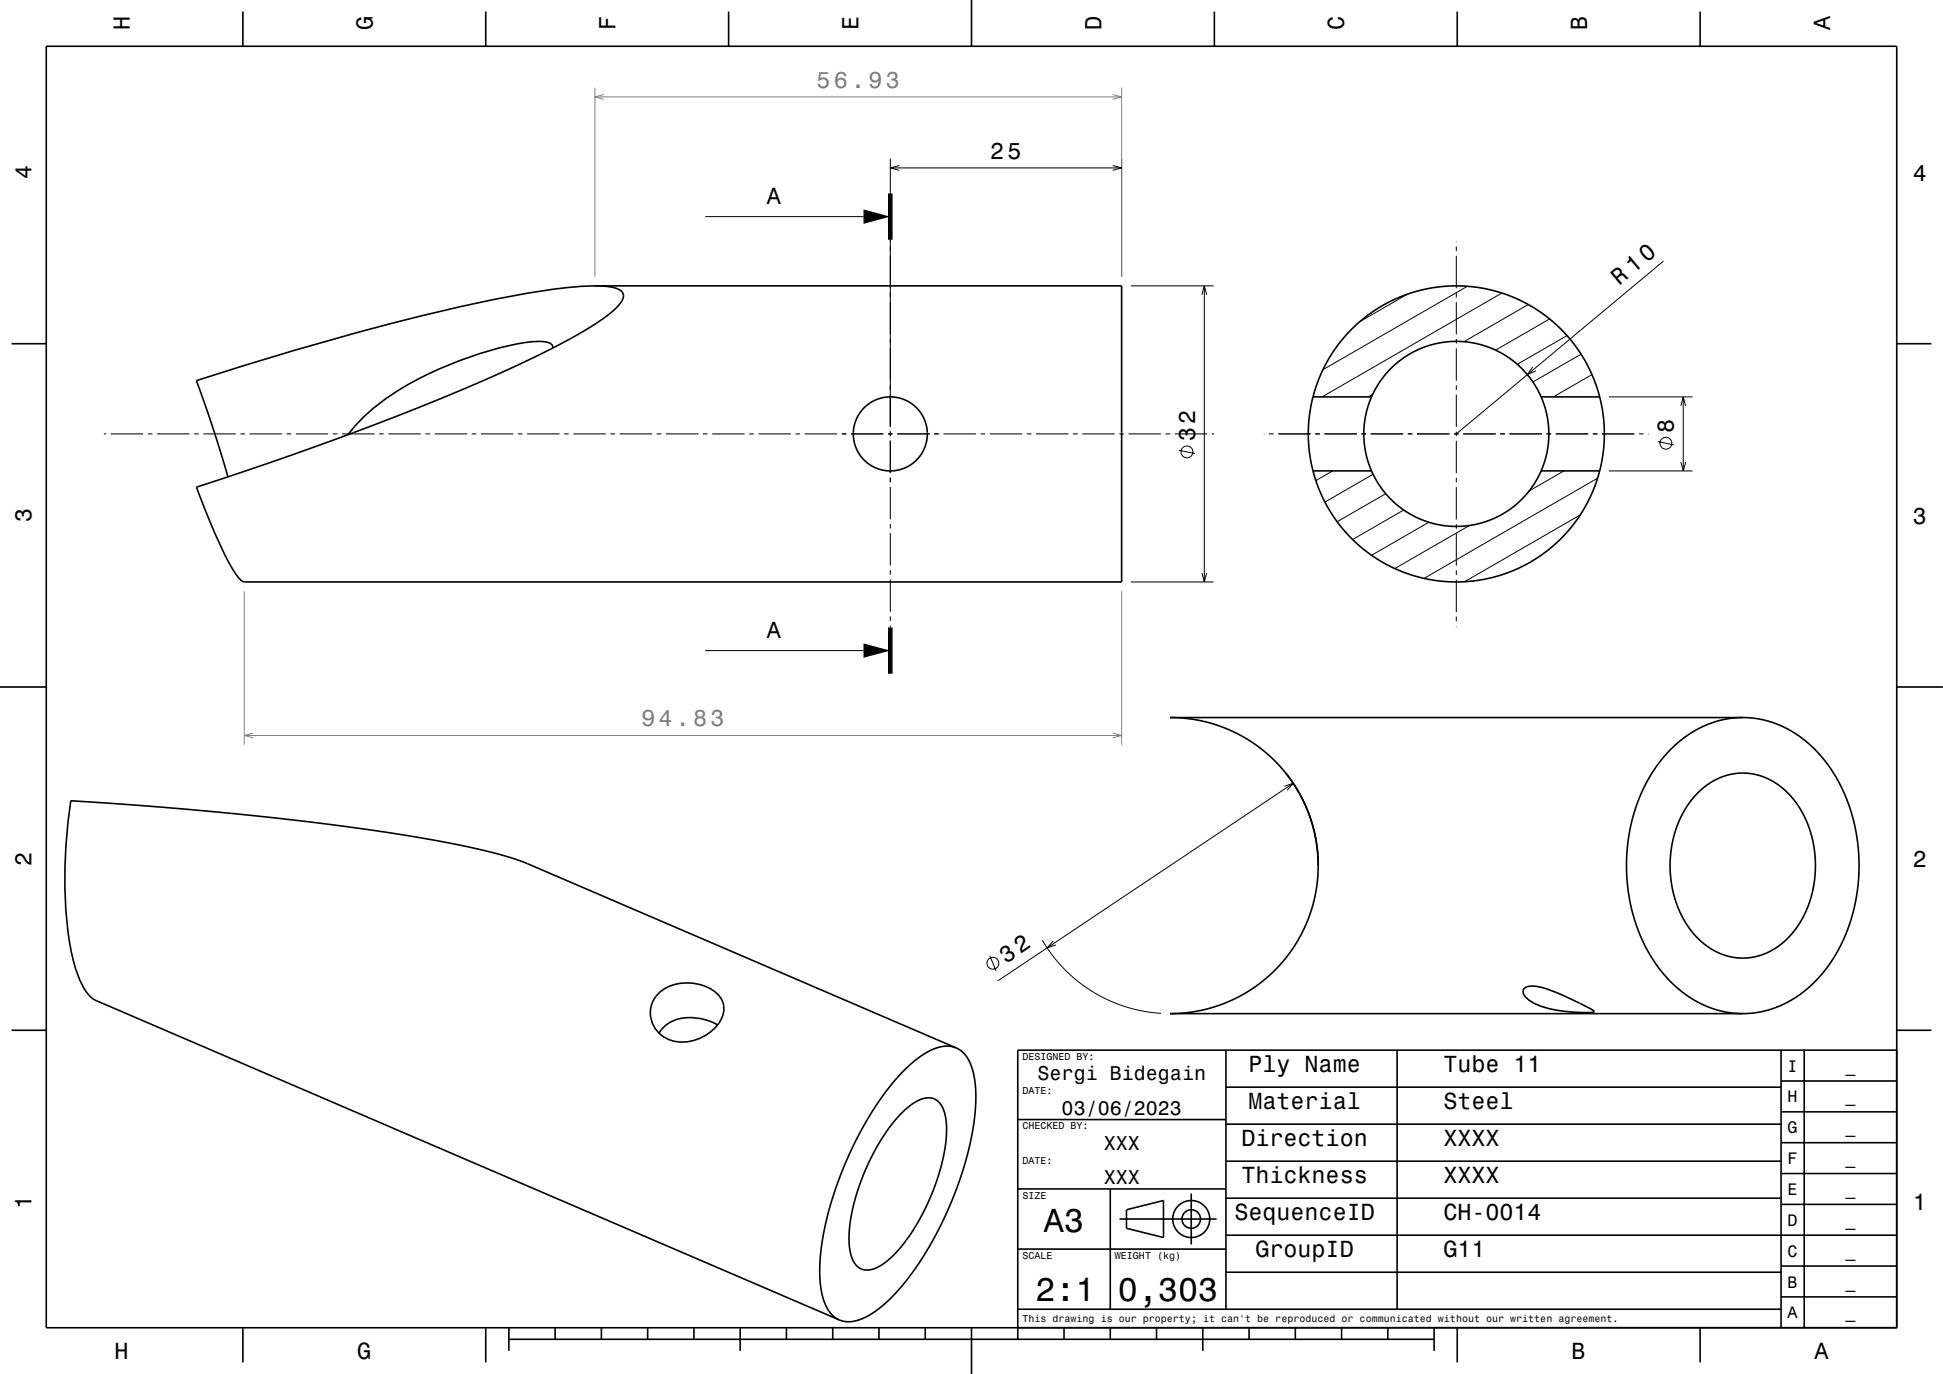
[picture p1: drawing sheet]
<svg xmlns="http://www.w3.org/2000/svg" width="420mm" height="297mm" viewBox="0 0 420 297" stroke-linecap="round" stroke-linejoin="round" font-family="sans-serif">
<g fill="none" stroke="#000" stroke-width=".22">
<path d="M192.5 34.3v58M192.5 36.3h50M194.4 35.8l-1.9 .5 1.9 .5M240.5 35.8l2 .5-2 .5M242.5 34.3v25.5M152.5 46.8h34.2M314.8 52.2v.1M314.8 53.3v1M314.8 55.3v7M359.6 56.4l-44.8 37.4M244.5 61.8h17.8M259.8 63.7l.5-1.9 .5 1.9"/>
<path d="M260.3 61.8v64M304.2 63.6l-10.3 5.9M314.8 63.3v1M314.8 65.3v7M314.8 73.3v1M314.8 75.3v7M317.2 61.9l-31.2 18M324.7 63.3l-38.9 22.5M330.4 65.8l-14 8.1M331.3 79.3l-1.1 1.7 1.8-.9M335 68.9l-11.7 6.8M338.7 72.5l-10.7 6.3"/>
<path d="M341.8 76.6l-10.4 6M22.5 93.8h.5M24 93.8h7M32 93.8h1M34 93.8h7M42 93.8h1M44 93.8h7M52 93.8h1M54 93.8h7M62 93.8h1M64 93.8h7M72 93.8h1"/>
<path d="M74 93.8h7M82 93.8h1M84 93.8h7M92 93.8h1M94 93.8h7M102 93.8h1M104 93.8h7M112 93.8h1M114 93.8h7M122 93.8h1M124 93.8h7M132 93.8h1"/>
<path d="M134 93.8h7M142 93.8h1M144 93.8h7M152 93.8h1M154 93.8h7M162 93.8h1M163.9 93.8h7.1M172 93.8h1M174 93.8h7M182 93.8h1M184 93.8h7M191.9 93.8h1.1"/>
<path d="M192.5 93.2v1.1M192.5 95.2v7.1M194 93.8h7M202 93.8h1M204 93.8h7M212 93.8h1M214 93.8h7M222 93.8h1M224 93.8h7M232 93.8h1M234 93.8h7M242 93.8h1"/>
<path d="M244 93.8h7M252 93.8h1M254 93.8h7M254.8 97.3l3.5 .7M262 93.8h.5M273.2 93.8h.1M274.3 93.8h1M276.3 93.8h7M284.3 93.8h1M286.3 93.8h7M294.3 93.8h1M296.3 93.8h7"/>
<path d="M296.7 85.2l-.9 .6M304.3 93.8h1M306.3 93.8h7M314.3 93.8h1M314.8 83.3v1M314.8 85.3v7M314.8 93.3v1M314.8 95.3v7M316.3 93.8h7M324.3 93.8h1M326.3 93.8h7M334.3 93.8h1"/>
<path d="M336.3 93.8h7M344.1 81l-8.3 4.8M344.3 93.8h1M345.8 85.8h.1M346.3 93.8h7M347.8 85.8h18.1M354.3 93.8h1M356.3 93.8h.1M358.4 95.5l3.5 .7M363.3 87.7l.6-1.9 .5 1.9M363.3 99.9l.6 1.9 .5-1.9M363.9 85.8v16"/>
<path d="M192.5 103.2v1M192.5 105.2v7M192.5 113.2v1M192.5 115.2v7M288.1 101.8l-3.7 2.1M296.8 102.5l-10.4 6M299.5 106.7l-10.5 6.1M303.4 110.2l-11 6.4M308.9 112.9l-12.4 7.1M314.8 103.3v1M314.8 105.3v7M314.8 113.3v1"/>
<path d="M314.8 115.3v7M317.6 113.6l-16.1 9.3M338.1 101.8l-7.6 4.3M341.6 111.3l-25 14.4M345.3 103.4l-37.5 21.6M347.8 101.8h18.1M192.5 123.2v1M192.5 125.2v7M192.5 133.2v1M192.5 135.2v.4M244.5 125.8h17.8M259.8 123.9l.5 1.9 .5-1.9"/>
<path d="M314.8 123.3v1M314.8 125.3v7M314.8 133.3v1M314.8 135.3v.1M152.5 140.6h34.2M277.7 170l1.8-.7-1.3 1.5M279.5 169.3l-63.9 42.7M213.9 206.6l1.4 3.3M225.3 203.2l2.2 3.3 2.6 3 2.8 2.6 3.1 2.1 3.5 1.9 3.7 1.5 3.6 .9 4.1 .5M227.7 203.4l-1.4 1.5 1.9-.7"/>
<circle cx="256.6" cy="97.7" r="1.28"/>
<circle cx="360.1" cy="95.8" r="1.28"/>
<circle cx="214.6" cy="208.2" r="1.28"/>
</g>
<path d="M128.6 19v40.8M242.5 19v40.8M128.6 21h113.9M130.5 20.4l-1.9 .6 1.9 .5M240.5 20.4l2 .6-2 .5M52.8 127.8v33.2M242.5 127.8v33.2M52.8 159h189.7M54.7 158.5l-1.9 .5 1.9 .5M240.5 158.5l2 .5-2 .5" fill="none" stroke="#808080" stroke-width=".22"/>
<g fill="none" stroke="#000" stroke-width=".35">
<path d="M10 10h400v277h-400zM52.5 2.5v7.5M105 2.5v7.5M157.5 2.5v7.5M210 0v10M262.5 2.5v7.5M315 2.5v7.5M367.5 2.5v7.5M2.5 74.3h7.5M119.5 75.2a1.22 1.22 0 0 0-1.2-1.2 15.5 15.5 0 0 0-6.6 .4 74.4 74.4 0 0 0-31 13.8l-3.8 3.7-1.7 2.1M128.6 61.8a90.8 90.8 0 0 0-14.5 1.6 505.8 505.8 0 0 0-61.5 15.7l-10.1 3.2 3.6 10.3 3.2 10.5M410 74.3h7.5"/>
<path d="M283.8 85.8h12.7M333.1 85.8h12.7M42.5 105.3l22.2-7.5 21.4-8 17.5-7.2 8.4-3.7 6.8-3.3 5.7-3.1 5-3 3.3-2.6 1.7-2 .3-.7-.1-.7-.3-.5-.6-.4-2.2-.6-3-.2h113.9v64h-189.7a3 3 0 0 1-1.8-1.6 52.3 52.3 0 0 1-4.6-8.9zM283.8 101.8h12.7M333.1 101.8h12.7M0 148.5h10M376.7 155.1l2.2 .1 2.7 .5 2.3 .7 2.6 1.2 2.1 1.3 2 1.6 2.2 2.1 1.8 2 1.7 2.4 1.4 2.4 1.4 3 .9 2.8 .9 3 .5 3 .3 2.9 .2 3-.2 3.3-.3 2.9-.5 2.7-.9 3.1-1 2.7-1.2 2.8-1.7 2.8-1.7 2.4-1.7 2-1.9 1.8-2 1.6-2.3 1.4-2.6 1.2-2.3 .7-2.3 .4-2.6 .2M376.7 155.1l-2.1 .1-2.8 .5-2.2 .7-2.6 1.2-2.2 1.3-2.1 1.7-1.9 1.8-1.9 2.2-1.5 2-1.5 2.6-1.3 2.8-1 2.7-.9 3-.6 2.7-.3 2.9-.2 3.5 .1 3.3 .4 3.2 1.2 5.5 1.2 3.2 1.2 2.6 1.5 2.6 1.7 2.4 1.7 2.1 2 1.9 2.2 1.7 2.1 1.3 2.4 1.1 2.3 .7 2.3 .5 2.8 .2M376.7 155.1h-123.8l2.8 .1 3.5 .5 3.1 .8 2.9 1 2.9 1.4 2.6 1.6 2.4 1.7 2.4 2.2 2 2.2 2 2.6 1.5 2.6 1.4 2.9 1 2.6 .8 3.1 .6 3.5 .1 3-.1 3.2-.4 3-.9 3.4-1 2.8-1.4 2.9-1.6 2.8-2.2 2.8-1.8 2-2.4 2.2-2.5 1.8-2.8 1.6-2.7 1.3-3 1.1-3.2 .7-3 .5-3 .1h123.8M410 148.5h10M277.9 167.1l1.7 2.3 1.3 2.1 1.2 2.5 1.1 2.6 .8 2.6 .5 2.7 .4 5.2M367.1 171.3l1.4-1.3 1.6-1 1.4-.8 1.7-.6 1.8-.4 1.5-.1 1.6 .1 1.8 .3 1.9 .7 1.5 .7 2.8 2.2 2.5 2.9 2 3.7 1.3 4.1 .5 4.2-.2 4.5-.9 4.1-1.6 3.7-2.1 3.3-1.5 1.6-1.3 1.1-3.1 1.8-2.6 .8-2.8 .2-2.6-.4-2.6-.9-2.3-1.4-2.4-2.2-1.9-2.5-1.5-2.9-1.1-3.2-.7-3.4-.2-3.5 .4-3.7 .7-3.1 1.3-3.4 1.6-2.8z"/>
<path d="M142.7 214.4a9.9 9.9 0 0 1 12.7 .8 4.7 4.7 0 0 1-.1 6.1 9.7 9.7 0 0 1-10.8 3.4 6.1 6.1 0 0 1-3.6-7.7l.7-1.3zM329.6 213.6a4.4 4.4 0 0 1 3.6-.2 57.9 57.9 0 0 1 11.3 5.1v.2a27.8 27.8 0 0 1-12.9-1.8 3.7 3.7 0 0 1-2.4-2.5zM2.5 222.7h7.5M155.1 221.5a10.4 10.4 0 0 0-11.3 .2l-1.3 1.6M206.7 226.5l1 .6 .9 .8 .8 1.2 .6 1.4 .8 3.4 .1 4.5-.6 5.5-1.1 5.5-1.6 5.3-2.4 6.3-2.6 5.4-3.1 5.4-3.4 4.7-3.1 3.7-3.1 2.8-1.6 1-1.7 .9-1.5 .6-1.1 .2h-1.4l-1.2-.4M206.7 226.5l-1.1-.3-1.4-.1-1.4 .3-1.4 .6-3 1.8-3.4 3-3.4 4-3.4 5-2.8 5-2.7 5.7-2.1 5.5-1.7 5.6-1.1 5.5-.6 5 .2 4.9 .7 3.3 .6 1.4 .8 1.1 .9 .9 1 .6M206.7 226.5l-93-39.9-3.3-1.2-4-1.1-6-1.4-8-1.6-18.8-2.8-22.9-2.6-24-2.1-11.4-.7-.6 4.5a87.8 87.8 0 0 0 1.2 30.1 15.5 15.5 0 0 0 3.4 7.5l1.5 1.1 160.6 69M265 235h120M265 227v56M302 227v56M385 233.7h25M385 227v60"/>
<path d="M390 227v60M410 222.7h7.5M410 227h-190v62.5M194.9 240.6l2.5-2.1 1.2-.7 1.2-.4 .9-.1 1 .1 .8 .5 .7 .7 1 1.9 .4 3.1-.2 3.8-.8 4.1-1.3 4.2-2.1 5.1-2.2 4-2.3 3.6-2.4 2.7-2.4 2.1-2.2 1.1-1.1 .2-1-.1-1-.5-.9-.9-.6-1.1-.4-1.8-.2-1.9 .1-2.5 .9-5.3 1.9-5.8 2.5-5.4 3-5zM220 257h45M220 242h45M240 257v26M257.5 258v11M265 259h120M265 251h120M265 243h120M385 253.7h25"/>
<path d="M385 247h25M385 240.3h25M220 270h45M242 263.5h21M243.5 261.5l8-2v8l-8-2zM265 275h120M265 267h145M385 273.7h25M385 260.3h25M52.5 287v7.5M105 287v7.5M110 289.5h200"/>
<path d="M110 287v5M120 287v2.5M130 287v2.5M140 287v2.5M150 287v2.5M160 287v5M170 287v2.5M180 287v2.5M190 287v2.5M200 287v2.5M210 287v10M220 283h165"/>
<path d="M230 287v2.5M240 287v2.5M250 287v2.5M260 287v5M270 287v2.5M280 287v2.5M290 287v2.5M300 287v2.5M310 287v5M315 287v7.5M367.5 287v7.5M385 280.3h25"/>
<circle cx="192.5" cy="93.8" r="8"/>
<circle cx="314.8" cy="93.8" r="32"/>
<circle cx="314.8" cy="93.8" r="20"/>
<circle cx="257.5" cy="263.5" r="2"/>
<circle cx="257.5" cy="263.5" r="4"/>
</g>
<path d="M192.5 41.8v10M192.5 135.6v10" fill="none" stroke="#000" stroke-width="1" stroke-linecap="butt"/>
<g fill="#000">
<path d="M186.7 45.3l5.8 1.5-5.8 1.6z" fill-rule="evenodd"/>
<path d="M186.7 139.1l5.8 1.5-5.8 1.6z" fill-rule="evenodd"/>
</g>
<g font-size="7.2">
<text x="225.7" y="266.3">A3</text>
<text x="223.8" y="281.3">2:1</text>
<text x="241.7" y="281.3">0,303</text>
</g>
<g font-size="5.1">
<text x="350" y="61.8" transform="rotate(-40 350 61.8)">R 10</text>
<text x="217.5" y="208.4" transform="rotate(-34 217.5 208.4)">32</text>
</g>
<g font-size="5">
<text x="28.1" y="6.5" transform="rotate(-90 28.1 6.5)">H</text>
<text x="80.6" y="6.5" transform="rotate(-90 80.6 6.5)">G</text>
<text x="133.1" y="6.5" transform="rotate(-90 133.1 6.5)">F</text>
<text x="185.6" y="6.5" transform="rotate(-90 185.6 6.5)">E</text>
<text x="238.1" y="6.5" transform="rotate(-90 238.1 6.5)">D</text>
<text x="290.6" y="6.5" transform="rotate(-90 290.6 6.5)">C</text>
<text x="343.1" y="6.5" transform="rotate(-90 343.1 6.5)">B</text>
<text x="395.6" y="6.5" transform="rotate(-90 395.6 6.5)">A</text>
<text x="214.1" y="34.3">25</text>
<text x="6.8" y="38.7" transform="rotate(-90 6.8 38.7)">4</text>
<text x="413.5" y="39">4</text>
<text x="165.8" y="44.2">A</text>
<text x="258.3" y="95.4" transform="rotate(-90 258.3 95.4)">32</text>
<text x="361.9" y="93.5" transform="rotate(-90 361.9 93.5)">8</text>
<text x="6.8" y="112.9" transform="rotate(-90 6.8 112.9)">3</text>
<text x="413.5" y="113.2">3</text>
<text x="165.8" y="138">A</text>
<text x="6.8" y="187.1" transform="rotate(-90 6.8 187.1)">2</text>
<text x="413.5" y="187.4">2</text>
<text x="269.9" y="231.8">Ply Name</text>
<text x="312" y="231.8">Tube 11</text>
<text x="269.9" y="239.8">Material</text>
<text x="312" y="239.8">Steel</text>
<text x="268.3" y="247.8">Direction</text>
<text x="312" y="247.8">XXXX</text>
<text x="268.3" y="255.8">Thickness</text>
<text x="312" y="255.8">XXXX</text>
<text x="6.8" y="261.3" transform="rotate(-90 6.8 261.3)">1</text>
<text x="266.8" y="263.8">SequenceID</text>
<text x="312" y="263.8">CH-0014</text>
<text x="413.5" y="261.6">1</text>
<text x="271.4" y="271.8">GroupID</text>
<text x="312" y="271.8">G11</text>
<text x="24.7" y="293.8">H</text>
<text x="77.2" y="293.8">G</text>
<text x="339.7" y="293.8">B</text>
<text x="392.2" y="293.8">A</text>
</g>
<g font-size="5" fill="#808080">
<text x="176.5" y="19">56.93</text>
<text x="138.6" y="157">94.83</text>
</g>
<g font-size="4.3">
<text x="224.3" y="233.5">Sergi Bidegain</text>
<text x="229.5" y="241">03/06/2023</text>
<text x="238.6" y="248.5">XXX</text>
<text x="238.6" y="256">XXX</text>
</g>
<g font-size="3.6">
<text x="386.4" y="231.6">I</text>
<text x="398.9" y="231.6">_</text>
<text x="386.4" y="238.3">H</text>
<text x="398.9" y="238.3">_</text>
<text x="386.4" y="245">G</text>
<text x="398.9" y="245">_</text>
<text x="386.4" y="251.6">F</text>
<text x="398.9" y="251.6">_</text>
<text x="386.4" y="258.3">E</text>
<text x="398.9" y="258.3">_</text>
<text x="386.4" y="265">D</text>
<text x="398.9" y="265">_</text>
<text x="386.4" y="271.6">C</text>
<text x="398.9" y="271.6">_</text>
<text x="386.4" y="278.3">B</text>
<text x="398.9" y="278.3">_</text>
<text x="386.4" y="285">A</text>
<text x="398.9" y="285">_</text>
</g>
<g font-size="2.2">
<text x="221" y="229.1">DESIGNED BY:</text>
<text x="221" y="236.6">DATE:</text>
<text x="221" y="244.1">CHECKED BY:</text>
<text x="221" y="251.6">DATE:</text>
<text x="221" y="259.1">SIZE</text>
<text x="221" y="272.1">SCALE</text>
<text x="241" y="272.1">WEIGHT (kg)</text>
<text x="221" y="285.8">This drawing is our property; it can't be reproduced or communicated without our written agreement.</text>
</g>
</svg>
